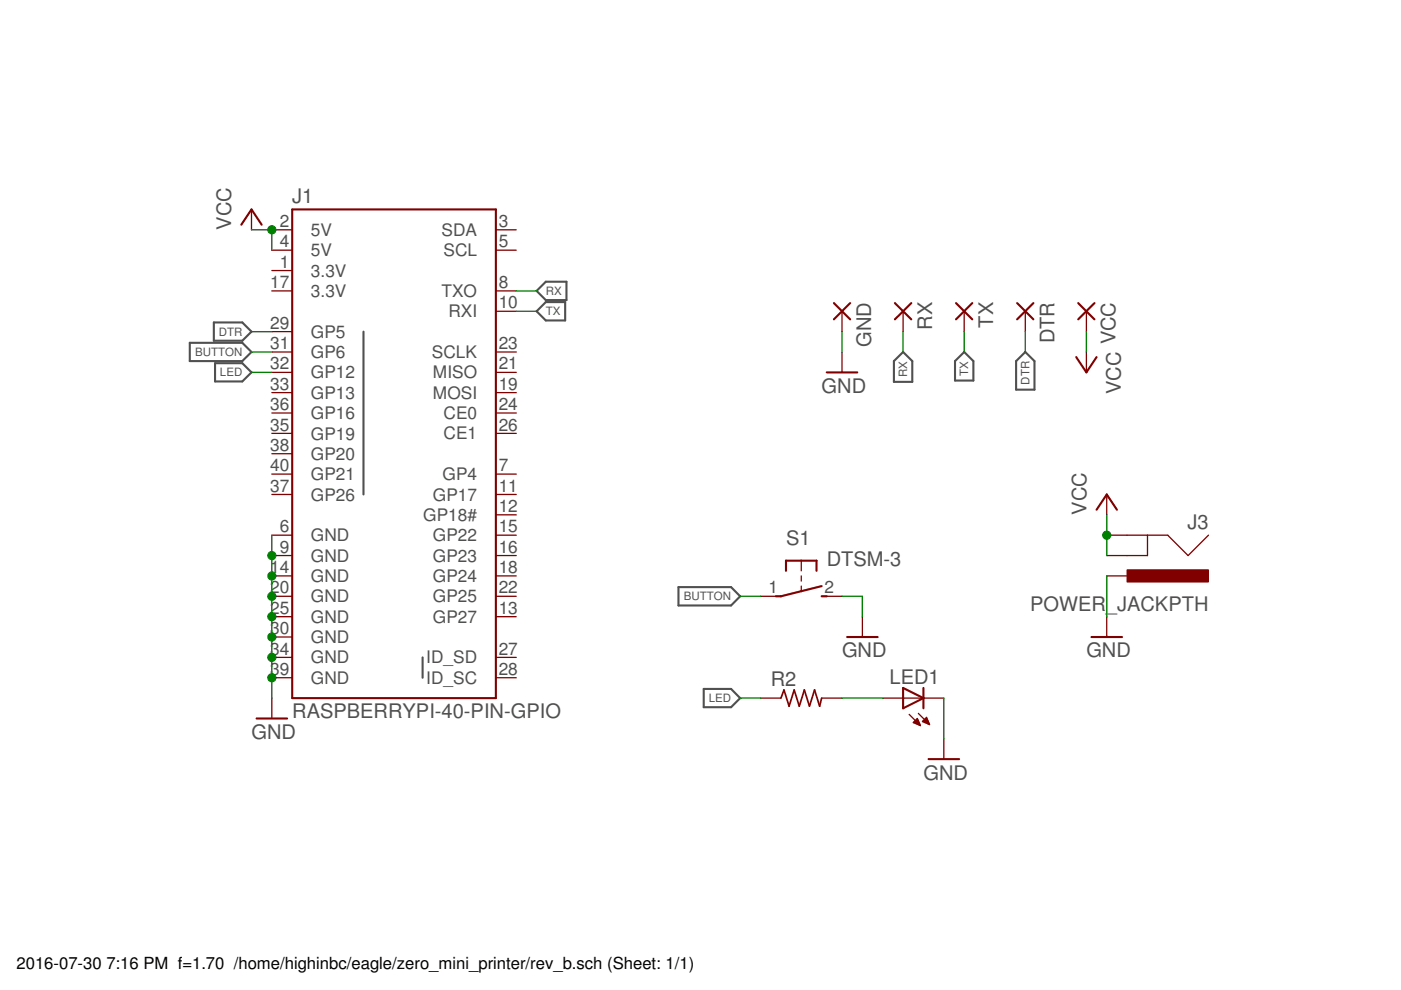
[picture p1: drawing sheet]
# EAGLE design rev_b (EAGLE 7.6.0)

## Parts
DTR  SMD5  [SMD2,54-5,08]
GND  SMD5  [SMD2,54-5,08]
J1  RASPBERRYPI-40-PIN-GPIO  [2X20-SHROUDED]
J3  POWER_JACKPTH  [POWER_JACK_PTH]
LED1  LEDSML0805  [SML0805]
R2  R-US_R0805  [R0805]
RX  SMD5  [SMD2,54-5,08]
S1  DTSM-3  [DTSM-3]
TX  SMD5  [SMD2,54-5,08]
VCC  SMD5  [SMD2,54-5,08]

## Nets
BUTTON: J1.31(GP6) S1.1
DTR: DTR.1(P) J1.29(GP5)
GND: GND.1(P) J1.6(GND) J1.9(GND) J1.14(GND) J1.20(GND) J1.25(GND) J1.30(GND) J1.34(GND) J1.39(GND) J3.PWR LED1.C S1.2
LED: J1.32(GP12) R2.1
N$3: LED1.A R2.2
RX: J1.8(TXO) RX.1(P)
TX: J1.10(RXI) TX.1(P)
VCC: J1.2(5V) J1.4(5V) J3.GND J3.GNDBREAK VCC.1(P)
Unconnected: J1.3(SDA) J1.5(SCL) J1.7(GP4) J1.11(GP17) J1.12(GP18#) J1.13(GP27) J1.15(GP22) J1.16(GP23) J1.18(GP24) J1.19(MOSI) J1.21(MISO) J1.22(GP25) J1.23(SCLK) J1.24(CE0) J1.26(CE1) J1.27(ID_SD) J1.28(ID_SC) J1.33(GP13) J1.35(GP19) J1.36(GP16) J1.37(GP26) J1.38(GP20) J1.40(GP21)

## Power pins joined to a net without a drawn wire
3.3V: J1.1(3.3V) J1.17(3.3V)

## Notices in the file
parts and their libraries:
SparkFun-Boards: Licensing: Creative Commons ShareAlike 4.0 International - https://creativecommons.org/licenses/by-sa/4.0
